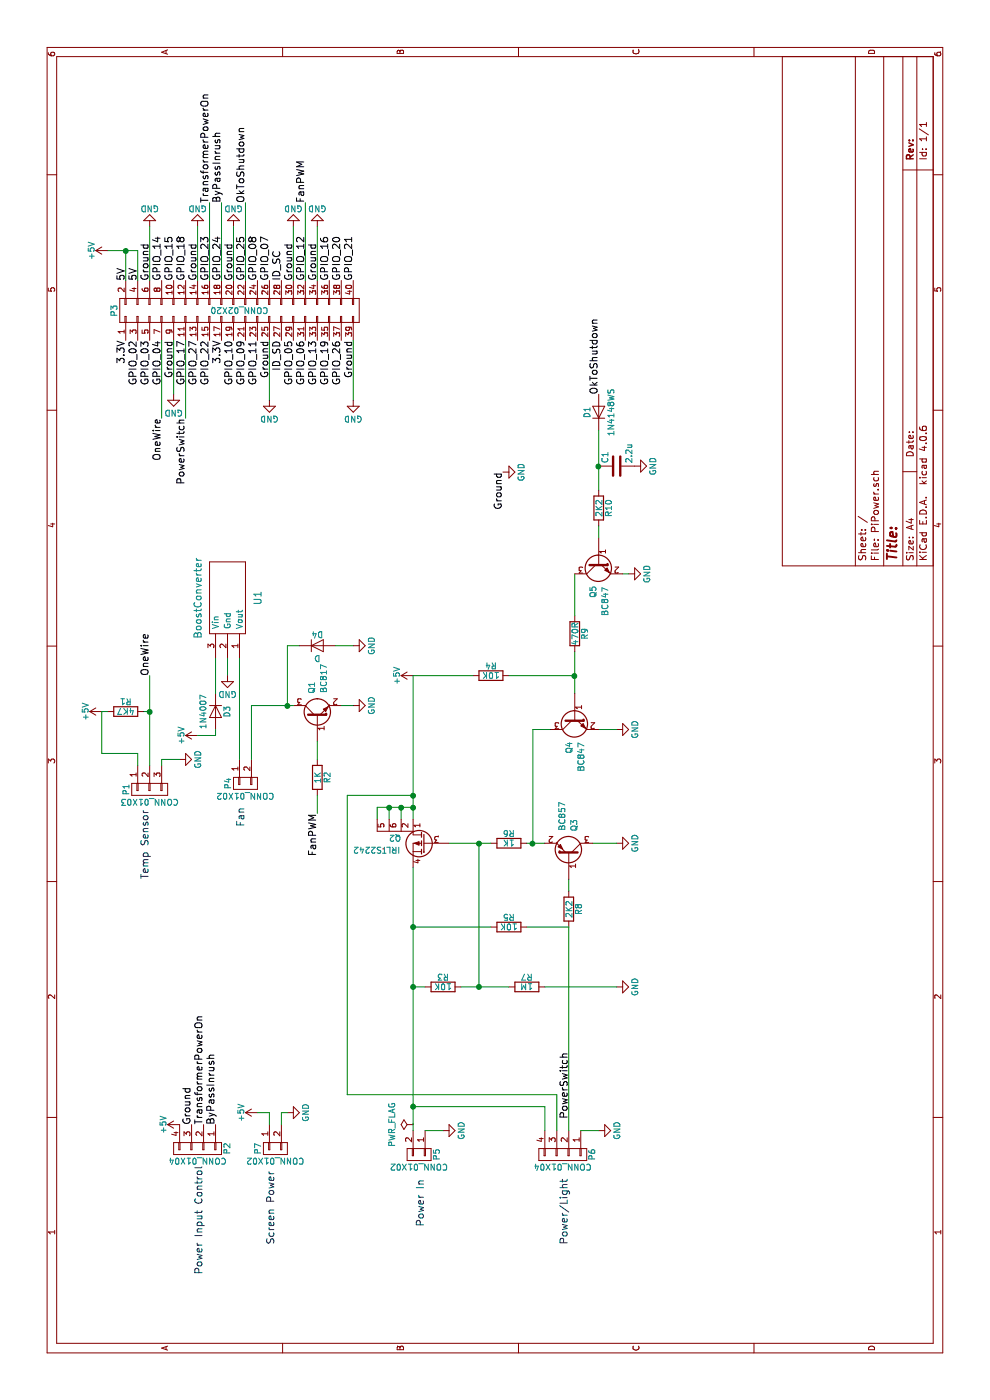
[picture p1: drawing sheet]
EESchema Schematic File Version 2
LIBS:PiPower-rescue
LIBS:power
LIBS:device
LIBS:transistors
LIBS:conn
LIBS:linear
LIBS:regul
LIBS:74xx
LIBS:cmos4000
LIBS:adc-dac
LIBS:memory
LIBS:xilinx
LIBS:microcontrollers
LIBS:dsp
LIBS:microchip
LIBS:analog_switches
LIBS:motorola
LIBS:texas
LIBS:intel
LIBS:audio
LIBS:interface
LIBS:digital-audio
LIBS:philips
LIBS:display
LIBS:cypress
LIBS:siliconi
LIBS:opto
LIBS:atmel
LIBS:contrib
LIBS:valves
LIBS:boostconverter
LIBS:IRLTS2242
LIBS:tactile_switch
LIBS:PiPower-cache
EELAYER 25 0
EELAYER END
$Descr A4 11693 8268
encoding utf-8
Sheet 1 1
Title ""
Date ""
Rev ""
Comp ""
Comment1 ""
Comment2 ""
Comment3 ""
Comment4 ""
$EndDescr
$Comp
L R R6
U 1 1
P 4650 4250
F 0 "R6" V 4730 4250 50  0000 C CNN
F 1 "1K" V 4650 4250 50  0000 C CNN
F 2 "Resistors_SMD:R_0805" V 4580 4250 50  0001 C CNN
F 3 "" H 4650 4250 50  0000 C CNN
	1    4650 4250
	1    0    0    -1  
$EndComp
$Comp
L R R5
U 1 1
P 3950 4250
F 0 "R5" V 4030 4250 50  0000 C CNN
F 1 "10K" V 3950 4250 50  0000 C CNN
F 2 "Resistors_SMD:R_0805" V 3880 4250 50  0001 C CNN
F 3 "" H 3950 4250 50  0000 C CNN
	1    3950 4250
	1    0    0    -1  
$EndComp
$Comp
L R R8
U 1 1
P 4100 4750
F 0 "R8" V 4180 4750 50  0000 C CNN
F 1 "2K2" V 4100 4750 50  0000 C CNN
F 2 "Resistors_SMD:R_0805" V 4030 4750 50  0001 C CNN
F 3 "" H 4100 4750 50  0000 C CNN
	1    4100 4750
	0    1    1    0   
$EndComp
$Comp
L CONN_01X04 P6
U 1 1
P 2050 4700
F 0 "P6" H 2050 4950 50  0000 C CNN
F 1 "CONN_01X04" V 2150 4700 50  0000 C CNN
F 2 "PinHead1-4:PINHeader1-4" H 2050 4700 50  0001 C CNN
F 3 "" H 2050 4700 50  0000 C CNN
	1    2050 4700
	-1   0    0    1   
$EndComp
$Comp
L R R3
U 1 1
P 3450 3700
F 0 "R3" V 3530 3700 50  0000 C CNN
F 1 "10K" V 3450 3700 50  0000 C CNN
F 2 "Resistors_SMD:R_0805" V 3380 3700 50  0001 C CNN
F 3 "" H 3450 3700 50  0000 C CNN
	1    3450 3700
	1    0    0    -1  
$EndComp
$Comp
L R R7
U 1 1
P 3450 4400
F 0 "R7" V 3530 4400 50  0000 C CNN
F 1 "1M" V 3450 4400 50  0000 C CNN
F 2 "Resistors_SMD:R_0805" V 3380 4400 50  0001 C CNN
F 3 "" H 3450 4400 50  0000 C CNN
	1    3450 4400
	1    0    0    -1  
$EndComp
$Comp
L CONN_01X02 P5
U 1 1
P 2050 3500
F 0 "P5" H 2050 3650 50  0000 C CNN
F 1 "CONN_01X02" V 2150 3500 50  0000 C CNN
F 2 "wcon:WCON-2PIN" H 2050 3500 50  0001 C CNN
F 3 "" H 2050 3500 50  0000 C CNN
	1    2050 3500
	-1   0    0    1   
$EndComp
$Comp
L GND #PWR01
U 1 1
P 2250 5000
F 0 "#PWR01" H 2250 4750 50  0001 C CNN
F 1 "GND" H 2250 4850 50  0000 C CNN
F 2 "" H 2250 5000 50  0000 C CNN
F 3 "" H 2250 5000 50  0000 C CNN
	1    2250 5000
	1    0    0    -1  
$EndComp
$Comp
L GND #PWR02
U 1 1
P 2250 3700
F 0 "#PWR02" H 2250 3450 50  0001 C CNN
F 1 "GND" H 2250 3550 50  0000 C CNN
F 2 "" H 2250 3700 50  0000 C CNN
F 3 "" H 2250 3700 50  0000 C CNN
	1    2250 3700
	1    0    0    -1  
$EndComp
$Comp
L GND #PWR03
U 1 1
P 3450 5150
F 0 "#PWR03" H 3450 4900 50  0001 C CNN
F 1 "GND" H 3450 5000 50  0000 C CNN
F 2 "" H 3450 5150 50  0000 C CNN
F 3 "" H 3450 5150 50  0000 C CNN
	1    3450 5150
	1    0    0    -1  
$EndComp
$Comp
L GND #PWR04
U 1 1
P 4650 5150
F 0 "#PWR04" H 4650 4900 50  0001 C CNN
F 1 "GND" H 4650 5000 50  0000 C CNN
F 2 "" H 4650 5150 50  0000 C CNN
F 3 "" H 4650 5150 50  0000 C CNN
	1    4650 5150
	1    0    0    -1  
$EndComp
$Comp
L GND #PWR05
U 1 1
P 5600 5150
F 0 "#PWR05" H 5600 4900 50  0001 C CNN
F 1 "GND" H 5600 5000 50  0000 C CNN
F 2 "" H 5600 5150 50  0000 C CNN
F 3 "" H 5600 5150 50  0000 C CNN
	1    5600 5150
	1    0    0    -1  
$EndComp
$Comp
L R R4
U 1 1
P 6050 4100
F 0 "R4" V 6130 4100 50  0000 C CNN
F 1 "10K" V 6050 4100 50  0000 C CNN
F 2 "Resistors_SMD:R_0805" V 5980 4100 50  0001 C CNN
F 3 "" H 6050 4100 50  0000 C CNN
	1    6050 4100
	1    0    0    -1  
$EndComp
$Comp
L GND #PWR06
U 1 1
P 6900 5250
F 0 "#PWR06" H 6900 5000 50  0001 C CNN
F 1 "GND" H 6900 5100 50  0000 C CNN
F 2 "" H 6900 5250 50  0000 C CNN
F 3 "" H 6900 5250 50  0000 C CNN
	1    6900 5250
	1    0    0    -1  
$EndComp
$Comp
L R R9
U 1 1
P 6400 4800
F 0 "R9" V 6480 4800 50  0000 C CNN
F 1 "470R" V 6400 4800 50  0000 C CNN
F 2 "Resistors_SMD:R_0805" V 6330 4800 50  0001 C CNN
F 3 "" H 6400 4800 50  0000 C CNN
	1    6400 4800
	0    1    1    0   
$EndComp
$Comp
L C C1
U 1 1
P 7800 5150
F 0 "C1" H 7825 5250 50  0000 L CNN
F 1 "2.2u" H 7825 5050 50  0000 L CNN
F 2 "Capacitors_SMD:C_0805" H 7838 5000 50  0001 C CNN
F 3 "" H 7800 5150 50  0000 C CNN
	1    7800 5150
	1    0    0    -1  
$EndComp
$Comp
L R R10
U 1 1
P 7450 5000
F 0 "R10" V 7530 5000 50  0000 C CNN
F 1 "2K2" V 7450 5000 50  0000 C CNN
F 2 "Resistors_SMD:R_0805" V 7380 5000 50  0001 C CNN
F 3 "" H 7450 5000 50  0000 C CNN
	1    7450 5000
	0    1    1    0   
$EndComp
$Comp
L D D1
U 1 1
P 8250 5000
F 0 "D1" H 8250 5100 50  0000 C CNN
F 1 "1N4148WS" H 8250 4900 50  0000 C CNN
F 2 "Diodes_SMD:SOD-323" H 8250 5000 50  0001 C CNN
F 3 "" H 8250 5000 50  0000 C CNN
	1    8250 5000
	1    0    0    -1  
$EndComp
$Comp
L GND #PWR07
U 1 1
P 7800 5300
F 0 "#PWR07" H 7800 5050 50  0001 C CNN
F 1 "GND" H 7800 5150 50  0000 C CNN
F 2 "" H 7800 5300 50  0000 C CNN
F 3 "" H 7800 5300 50  0000 C CNN
	1    7800 5300
	1    0    0    -1  
$EndComp
$Comp
L CONN_02X20 P3
U 1 1
P 9100 2000
F 0 "P3" H 9100 3050 50  0000 C CNN
F 1 "CONN_02X20" V 9100 2000 50  0000 C CNN
F 2 "Pin_Headers:Pin_Header_Straight_2x20" H 9100 1050 50  0001 C CNN
F 3 "" H 9100 1050 50  0000 C CNN
	1    9100 2000
	1    0    0    -1  
$EndComp
Text Label 9350 1050 0    60   ~ 0
5V
Text Label 9350 1150 0    60   ~ 0
5V
Text Label 9350 1250 0    60   ~ 0
Ground
Text Label 9350 1350 0    60   ~ 0
GPIO_14
Text Label 9350 1450 0    60   ~ 0
GPIO_15
Text Label 9350 1550 0    60   ~ 0
GPIO_18
Text Label 9350 1650 0    60   ~ 0
Ground
Text Label 9350 1750 0    60   ~ 0
GPIO_23
Text Label 9350 1850 0    60   ~ 0
GPIO_24
Text Label 9350 1950 0    60   ~ 0
Ground
Text Label 9350 2050 0    60   ~ 0
GPIO_25
Text Label 9350 2150 0    60   ~ 0
GPIO_08
Text Label 9350 2250 0    60   ~ 0
GPIO_07
Text Label 9350 2350 0    60   ~ 0
ID_SC
Text Label 9350 2450 0    60   ~ 0
Ground
Text Label 9350 2550 0    60   ~ 0
GPIO_12
Text Label 9350 2650 0    60   ~ 0
Ground
Text Label 9350 2750 0    60   ~ 0
GPIO_16
Text Label 9350 2850 0    60   ~ 0
GPIO_20
Text Label 9350 2950 0    60   ~ 0
GPIO_21
Text Label 8850 2950 2    60   ~ 0
Ground
Text Label 8850 2850 2    60   ~ 0
GPIO_26
Text Label 8850 1050 2    60   ~ 0
3.3V
Text Label 8850 1150 2    60   ~ 0
GPIO_02
Text Label 8850 1250 2    60   ~ 0
GPIO_03
Text Label 8850 1350 2    60   ~ 0
GPIO_04
Text Label 8850 1450 2    60   ~ 0
Ground
Text Label 8850 1550 2    60   ~ 0
GPIO_17
Text Label 8850 1650 2    60   ~ 0
GPIO_27
Text Label 8850 1750 2    60   ~ 0
GPIO_22
Text Label 8850 1850 2    60   ~ 0
3.3V
Text Label 8850 1950 2    60   ~ 0
GPIO_10
Text Label 8850 2050 2    60   ~ 0
GPIO_09
Text Label 8850 2150 2    60   ~ 0
GPIO_11
Text Label 8850 2250 2    60   ~ 0
Ground
Text Label 8850 2350 2    60   ~ 0
ID_SD
Text Label 8850 2450 2    60   ~ 0
GPIO_05
Text Label 8850 2550 2    60   ~ 0
GPIO_06
Text Label 8850 2650 2    60   ~ 0
GPIO_13
Text Label 8850 2750 2    60   ~ 0
GPIO_19
$Comp
L GND #PWR08
U 1 1
P 7750 4200
F 0 "#PWR08" H 7750 3950 50  0001 C CNN
F 1 "GND" H 7750 4050 50  0000 C CNN
F 2 "" H 7750 4200 50  0000 C CNN
F 3 "" H 7750 4200 50  0000 C CNN
	1    7750 4200
	1    0    0    -1  
$EndComp
Text Label 7750 4200 2    60   ~ 0
Ground
$Comp
L CONN_01X04 P2
U 1 1
P 2100 1650
F 0 "P2" H 2100 1900 50  0000 C CNN
F 1 "CONN_01X04" V 2200 1650 50  0000 C CNN
F 2 "PinHead1-4:PINHeader1-4" H 2100 1650 50  0001 C CNN
F 3 "" H 2100 1650 50  0000 C CNN
	1    2100 1650
	-1   0    0    1   
$EndComp
Text Label 2300 1600 0    60   ~ 0
Ground
Text Label 2300 1700 0    60   ~ 0
TransformerPowerOn
Text Label 2300 1800 0    60   ~ 0
ByPassInrush
Text Label 8400 5000 0    60   ~ 0
OkToShutdown
Text Label 2350 4750 0    60   ~ 0
PowerSwitch
Text Notes 1300 4750 0    60   ~ 0
Power/Light
Text Notes 1450 3550 0    60   ~ 0
Power In\n
Text Notes 1050 1700 0    60   ~ 0
Power Input Control\n
Text Label 8200 1550 2    60   ~ 0
PowerSwitch
Text Label 10000 2050 0    60   ~ 0
OkToShutdown
Text Label 10000 1750 0    60   ~ 0
TransformerPowerOn
Text Label 10000 1850 0    60   ~ 0
ByPassInrush
$Comp
L CONN_01X03 P1
U 1 1
P 5100 1250
F 0 "P1" H 5100 1450 50  0000 C CNN
F 1 "CONN_01X03" V 5200 1250 50  0000 C CNN
F 2 "PinHead1-4:ThreePinSmall" H 5100 1250 50  0001 C CNN
F 3 "" H 5100 1250 50  0000 C CNN
	1    5100 1250
	-1   0    0    -1  
$EndComp
Text Notes 4350 1250 0    60   ~ 0
Temp Sensor\n
$Comp
L GND #PWR09
U 1 1
P 5350 1500
F 0 "#PWR09" H 5350 1250 50  0001 C CNN
F 1 "GND" H 5350 1350 50  0000 C CNN
F 2 "" H 5350 1500 50  0000 C CNN
F 3 "" H 5350 1500 50  0000 C CNN
	1    5350 1500
	1    0    0    -1  
$EndComp
$Comp
L R R1
U 1 1
P 5750 1050
F 0 "R1" V 5830 1050 50  0000 C CNN
F 1 "4K7" V 5750 1050 50  0000 C CNN
F 2 "Resistors_SMD:R_0805" V 5680 1050 50  0001 C CNN
F 3 "" H 5750 1050 50  0000 C CNN
	1    5750 1050
	1    0    0    -1  
$EndComp
$Comp
L +5V #PWR010
U 1 1
P 5750 850
F 0 "#PWR010" H 5750 700 50  0001 C CNN
F 1 "+5V" H 5750 990 50  0000 C CNN
F 2 "" H 5750 850 50  0000 C CNN
F 3 "" H 5750 850 50  0000 C CNN
	1    5750 850 
	1    0    0    -1  
$EndComp
$Comp
L +5V #PWR011
U 1 1
P 9600 900
F 0 "#PWR011" H 9600 750 50  0001 C CNN
F 1 "+5V" H 9600 1040 50  0000 C CNN
F 2 "" H 9600 900 50  0000 C CNN
F 3 "" H 9600 900 50  0000 C CNN
	1    9600 900 
	1    0    0    -1  
$EndComp
$Comp
L PWR_FLAG #FLG012
U 1 1
P 2300 3450
F 0 "#FLG012" H 2300 3545 50  0001 C CNN
F 1 "PWR_FLAG" H 2300 3630 50  0000 C CNN
F 2 "" H 2300 3450 50  0000 C CNN
F 3 "" H 2300 3450 50  0000 C CNN
	1    2300 3450
	1    0    0    -1  
$EndComp
$Comp
L +5V #PWR013
U 1 1
P 6050 3450
F 0 "#PWR013" H 6050 3300 50  0001 C CNN
F 1 "+5V" H 6050 3590 50  0000 C CNN
F 2 "" H 6050 3450 50  0000 C CNN
F 3 "" H 6050 3450 50  0000 C CNN
	1    6050 3450
	1    0    0    -1  
$EndComp
$Comp
L +5V #PWR014
U 1 1
P 2300 1500
F 0 "#PWR014" H 2300 1350 50  0001 C CNN
F 1 "+5V" H 2300 1640 50  0000 C CNN
F 2 "" H 2300 1500 50  0000 C CNN
F 3 "" H 2300 1500 50  0000 C CNN
	1    2300 1500
	1    0    0    -1  
$EndComp
$Comp
L GND #PWR015
U 1 1
P 9800 1250
F 0 "#PWR015" H 9800 1000 50  0001 C CNN
F 1 "GND" H 9800 1100 50  0000 C CNN
F 2 "" H 9800 1250 50  0000 C CNN
F 3 "" H 9800 1250 50  0000 C CNN
	1    9800 1250
	0    -1   -1   0   
$EndComp
$Comp
L GND #PWR016
U 1 1
P 8400 1450
F 0 "#PWR016" H 8400 1200 50  0001 C CNN
F 1 "GND" H 8400 1300 50  0000 C CNN
F 2 "" H 8400 1450 50  0000 C CNN
F 3 "" H 8400 1450 50  0000 C CNN
	1    8400 1450
	0    1    1    0   
$EndComp
$Comp
L GND #PWR017
U 1 1
P 8350 2250
F 0 "#PWR017" H 8350 2000 50  0001 C CNN
F 1 "GND" H 8350 2100 50  0000 C CNN
F 2 "" H 8350 2250 50  0000 C CNN
F 3 "" H 8350 2250 50  0000 C CNN
	1    8350 2250
	0    1    1    0   
$EndComp
$Comp
L GND #PWR018
U 1 1
P 8350 2950
F 0 "#PWR018" H 8350 2700 50  0001 C CNN
F 1 "GND" H 8350 2800 50  0000 C CNN
F 2 "" H 8350 2950 50  0000 C CNN
F 3 "" H 8350 2950 50  0000 C CNN
	1    8350 2950
	0    1    1    0   
$EndComp
$Comp
L GND #PWR019
U 1 1
P 9800 2450
F 0 "#PWR019" H 9800 2200 50  0001 C CNN
F 1 "GND" H 9800 2300 50  0000 C CNN
F 2 "" H 9800 2450 50  0000 C CNN
F 3 "" H 9800 2450 50  0000 C CNN
	1    9800 2450
	0    -1   -1   0   
$EndComp
$Comp
L GND #PWR020
U 1 1
P 9800 2650
F 0 "#PWR020" H 9800 2400 50  0001 C CNN
F 1 "GND" H 9800 2500 50  0000 C CNN
F 2 "" H 9800 2650 50  0000 C CNN
F 3 "" H 9800 2650 50  0000 C CNN
	1    9800 2650
	0    -1   -1   0   
$EndComp
$Comp
L GND #PWR021
U 1 1
P 9800 1950
F 0 "#PWR021" H 9800 1700 50  0001 C CNN
F 1 "GND" H 9800 1800 50  0000 C CNN
F 2 "" H 9800 1950 50  0000 C CNN
F 3 "" H 9800 1950 50  0000 C CNN
	1    9800 1950
	0    -1   -1   0   
$EndComp
$Comp
L GND #PWR022
U 1 1
P 9800 1650
F 0 "#PWR022" H 9800 1400 50  0001 C CNN
F 1 "GND" H 9800 1500 50  0000 C CNN
F 2 "" H 9800 1650 50  0000 C CNN
F 3 "" H 9800 1650 50  0000 C CNN
	1    9800 1650
	0    -1   -1   0   
$EndComp
Text Label 10000 2550 0    60   ~ 0
FanPWM
Wire Wire Line
	2250 3450 4450 3450
Wire Wire Line
	3450 3550 3450 3450
Connection ~ 3450 3450
Wire Wire Line
	4650 3750 4650 4100
Wire Wire Line
	3950 4100 3950 3450
Connection ~ 3950 3450
Wire Wire Line
	4650 4000 3450 4000
Connection ~ 3450 4000
Connection ~ 4650 4000
Wire Wire Line
	3950 4400 3950 4750
Wire Wire Line
	4250 4750 4350 4750
Wire Wire Line
	4650 4550 4650 4400
Wire Wire Line
	2250 3550 2250 3700
Wire Wire Line
	2250 4850 2250 5000
Wire Wire Line
	4650 5150 4650 4950
Wire Wire Line
	3450 3850 3450 4250
Wire Wire Line
	3450 4550 3450 5150
Wire Wire Line
	3950 4750 2250 4750
Wire Wire Line
	2250 4550 2450 4550
Wire Wire Line
	2450 4550 2450 3450
Connection ~ 2450 3450
Wire Wire Line
	2550 4650 2250 4650
Wire Wire Line
	2550 2900 2550 4650
Wire Wire Line
	5050 2900 5050 3450
Wire Wire Line
	4850 3450 6050 3450
Wire Wire Line
	4650 4450 5600 4450
Wire Wire Line
	5600 4450 5600 4600
Connection ~ 4650 4450
Wire Wire Line
	6050 3450 6050 3950
Connection ~ 5050 3450
Wire Wire Line
	6050 4250 6050 4800
Wire Wire Line
	5900 4800 6250 4800
Wire Wire Line
	5600 5150 5600 5000
Wire Wire Line
	6900 5200 6900 5250
Connection ~ 6050 4800
Wire Wire Line
	6550 4800 6900 4800
Wire Wire Line
	7200 5000 7300 5000
Wire Wire Line
	7600 5000 8100 5000
Connection ~ 7800 5000
Wire Wire Line
	10000 2050 9350 2050
Wire Wire Line
	9350 1750 10000 1750
Wire Wire Line
	10000 1850 9350 1850
Wire Wire Line
	5300 1350 5350 1350
Wire Wire Line
	5350 1350 5350 1500
Wire Wire Line
	5300 1150 5400 1150
Wire Wire Line
	5400 1150 5400 850 
Wire Wire Line
	5400 850  5750 850 
Wire Wire Line
	5750 850  5750 900 
Wire Wire Line
	5300 1250 6050 1250
Wire Wire Line
	5750 1250 5750 1200
Wire Wire Line
	9350 1050 9600 1050
Wire Wire Line
	9600 900  9600 1150
Wire Wire Line
	9600 1150 9350 1150
Connection ~ 9600 1050
Wire Wire Line
	8400 1450 8850 1450
Wire Wire Line
	8850 2250 8350 2250
Wire Wire Line
	8350 2950 8850 2950
Wire Wire Line
	9350 1950 9800 1950
Wire Wire Line
	9350 1650 9800 1650
Wire Wire Line
	9350 1250 9800 1250
Wire Wire Line
	9350 2450 9800 2450
Wire Wire Line
	9350 2650 9800 2650
Wire Wire Line
	8200 1550 8850 1550
Wire Wire Line
	9350 2550 10000 2550
Wire Wire Line
	8850 1350 8200 1350
Text Label 8200 1350 2    60   ~ 0
OneWire
Text Label 6050 1250 0    60   ~ 0
OneWire
Connection ~ 5750 1250
$Comp
L Q_NPN_BEC Q1
U 1 1
P 5700 2650
F 0 "Q1" H 6000 2700 50  0000 R CNN
F 1 "BC817" H 6150 2600 50  0000 R CNN
F 2 "TO_SOT_Packages_SMD:SOT-23" H 5900 2750 50  0001 C CNN
F 3 "" H 5700 2650 50  0000 C CNN
	1    5700 2650
	1    0    0    -1  
$EndComp
$Comp
L GND #PWR023
U 1 1
P 5800 2950
F 0 "#PWR023" H 5800 2700 50  0001 C CNN
F 1 "GND" H 5800 2800 50  0000 C CNN
F 2 "" H 5800 2950 50  0000 C CNN
F 3 "" H 5800 2950 50  0000 C CNN
	1    5800 2950
	1    0    0    -1  
$EndComp
Wire Wire Line
	5800 2850 5800 2950
$Comp
L R R2
U 1 1
P 5200 2650
F 0 "R2" V 5280 2650 50  0000 C CNN
F 1 "1K" V 5200 2650 50  0000 C CNN
F 2 "Resistors_SMD:R_0805" V 5130 2650 50  0001 C CNN
F 3 "" H 5200 2650 50  0000 C CNN
	1    5200 2650
	0    1    1    0   
$EndComp
Wire Wire Line
	5350 2650 5500 2650
Wire Wire Line
	5050 2650 4900 2650
$Comp
L CONN_01X02 P4
U 1 1
P 5150 2050
F 0 "P4" H 5150 2200 50  0000 C CNN
F 1 "CONN_01X02" V 5250 2050 50  0000 C CNN
F 2 "PinHead1-4:TwoPinSmall" H 5150 2050 50  0001 C CNN
F 3 "" H 5150 2050 50  0000 C CNN
	1    5150 2050
	-1   0    0    -1  
$EndComp
Wire Wire Line
	5350 2100 5800 2100
Wire Wire Line
	5800 2100 5800 2450
Text Notes 4950 2050 2    60   ~ 0
Fan
Text Label 4900 2650 2    60   ~ 0
FanPWM
Wire Wire Line
	5350 2000 6200 2000
Wire Wire Line
	6200 1900 6050 1900
$Comp
L GND #PWR024
U 1 1
P 6050 1900
F 0 "#PWR024" H 6050 1650 50  0001 C CNN
F 1 "GND" H 6050 1750 50  0000 C CNN
F 2 "" H 6050 1900 50  0000 C CNN
F 3 "" H 6050 1900 50  0000 C CNN
	1    6050 1900
	0    1    1    0   
$EndComp
$Comp
L +5V #PWR025
U 1 1
P 5550 1650
F 0 "#PWR025" H 5550 1500 50  0001 C CNN
F 1 "+5V" H 5550 1790 50  0000 C CNN
F 2 "" H 5550 1650 50  0000 C CNN
F 3 "" H 5550 1650 50  0000 C CNN
	1    5550 1650
	1    0    0    -1  
$EndComp
Wire Wire Line
	5050 2900 2550 2900
Wire Wire Line
	4850 3150 4950 3150
Wire Wire Line
	4950 3150 4950 3450
Wire Wire Line
	4950 3250 4850 3250
Wire Wire Line
	4950 3350 4850 3350
Connection ~ 4950 3250
Connection ~ 4950 3450
Connection ~ 4950 3350
$Comp
L Q_NPN_BEC Q4
U 1 1
P 5700 4800
F 0 "Q4" H 6000 4850 50  0000 R CNN
F 1 "BC847" H 6150 4750 50  0000 R CNN
F 2 "TO_SOT_Packages_SMD:SOT-23" H 5900 4900 50  0001 C CNN
F 3 "" H 5700 4800 50  0000 C CNN
	1    5700 4800
	-1   0    0    -1  
$EndComp
$Comp
L Q_NPN_BEC Q5
U 1 1
P 7000 5000
F 0 "Q5" H 7300 5050 50  0000 R CNN
F 1 "BC847" H 7450 4950 50  0000 R CNN
F 2 "TO_SOT_Packages_SMD:SOT-23" H 7200 5100 50  0001 C CNN
F 3 "" H 7000 5000 50  0000 C CNN
	1    7000 5000
	-1   0    0    -1  
$EndComp
$Comp
L Q_PNP_BEC Q3
U 1 1
P 4550 4750
F 0 "Q3" H 4850 4800 50  0000 R CNN
F 1 "BC857" H 5000 4700 50  0000 R CNN
F 2 "TO_SOT_Packages_SMD:SOT-23" H 4750 4850 50  0001 C CNN
F 3 "" H 4550 4750 50  0000 C CNN
	1    4550 4750
	1    0    0    1   
$EndComp
$Comp
L D D3
U 1 1
P 5750 1800
F 0 "D3" H 5750 1900 50  0000 C CNN
F 1 "1N4007" H 5750 1700 50  0000 C CNN
F 2 "Diodes_ThroughHole:Diode_DO-41_SOD81_Horizontal_RM10" H 5750 1800 50  0001 C CNN
F 3 "" H 5750 1800 50  0000 C CNN
	1    5750 1800
	-1   0    0    1   
$EndComp
Wire Wire Line
	5600 1800 5550 1800
Wire Wire Line
	5550 1800 5550 1650
Wire Wire Line
	5900 1800 6200 1800
$Comp
L BoostConverter U1
U 1 1
P 6700 1900
F 0 "U1" H 6700 1650 60  0000 C CNN
F 1 "BoostConverter" H 6700 2150 60  0000 C CNN
F 2 "BoostConverter:BoostConverter" H 6700 1900 60  0001 C CNN
F 3 "" H 6700 1900 60  0000 C CNN
	1    6700 1900
	-1   0    0    -1  
$EndComp
$Comp
L IRLTS2242 Q2
U 1 1
P 4650 3550
F 0 "Q2" H 4950 3600 50  0000 R CNN
F 1 "IRLTS2242" H 5250 3500 50  0000 R CNN
F 2 "" H 4850 3650 50  0000 C CNN
F 3 "" H 4650 3550 50  0000 C CNN
	1    4650 3550
	0    1    -1   0   
$EndComp
$Comp
L D D4
U 1 1
P 6300 2650
F 0 "D4" H 6300 2750 50  0000 C CNN
F 1 "D" H 6300 2550 50  0000 C CNN
F 2 "Diodes_SMD:SOD-323" H 6300 2650 50  0001 C CNN
F 3 "" H 6300 2650 50  0000 C CNN
	1    6300 2650
	0    1    1    0   
$EndComp
Wire Wire Line
	5800 2400 6300 2400
Wire Wire Line
	6300 2400 6300 2500
Connection ~ 5800 2400
$Comp
L GND #PWR026
U 1 1
P 6300 2950
F 0 "#PWR026" H 6300 2700 50  0001 C CNN
F 1 "GND" H 6300 2800 50  0000 C CNN
F 2 "" H 6300 2950 50  0000 C CNN
F 3 "" H 6300 2950 50  0000 C CNN
	1    6300 2950
	1    0    0    -1  
$EndComp
Wire Wire Line
	6300 2800 6300 2950
$Comp
L CONN_01X02 P7
U 1 1
P 2100 2300
F 0 "P7" H 2100 2450 50  0000 C CNN
F 1 "CONN_01X02" V 2200 2300 50  0000 C CNN
F 2 "Pin_Headers:Pin_Header_Straight_1x02" H 2100 2300 50  0001 C CNN
F 3 "" H 2100 2300 50  0000 C CNN
	1    2100 2300
	-1   0    0    -1  
$EndComp
Text Notes 1300 2300 0    60   ~ 0
Screen Power
$Comp
L +5V #PWR027
U 1 1
P 2400 2150
F 0 "#PWR027" H 2400 2000 50  0001 C CNN
F 1 "+5V" H 2400 2290 50  0000 C CNN
F 2 "" H 2400 2150 50  0000 C CNN
F 3 "" H 2400 2150 50  0000 C CNN
	1    2400 2150
	1    0    0    -1  
$EndComp
Wire Wire Line
	2300 2250 2400 2250
Wire Wire Line
	2400 2250 2400 2150
$Comp
L GND #PWR028
U 1 1
P 2400 2400
F 0 "#PWR028" H 2400 2150 50  0001 C CNN
F 1 "GND" H 2400 2250 50  0000 C CNN
F 2 "" H 2400 2400 50  0000 C CNN
F 3 "" H 2400 2400 50  0000 C CNN
	1    2400 2400
	1    0    0    -1  
$EndComp
Wire Wire Line
	2300 2350 2400 2350
Wire Wire Line
	2400 2350 2400 2400
$EndSCHEMATC
